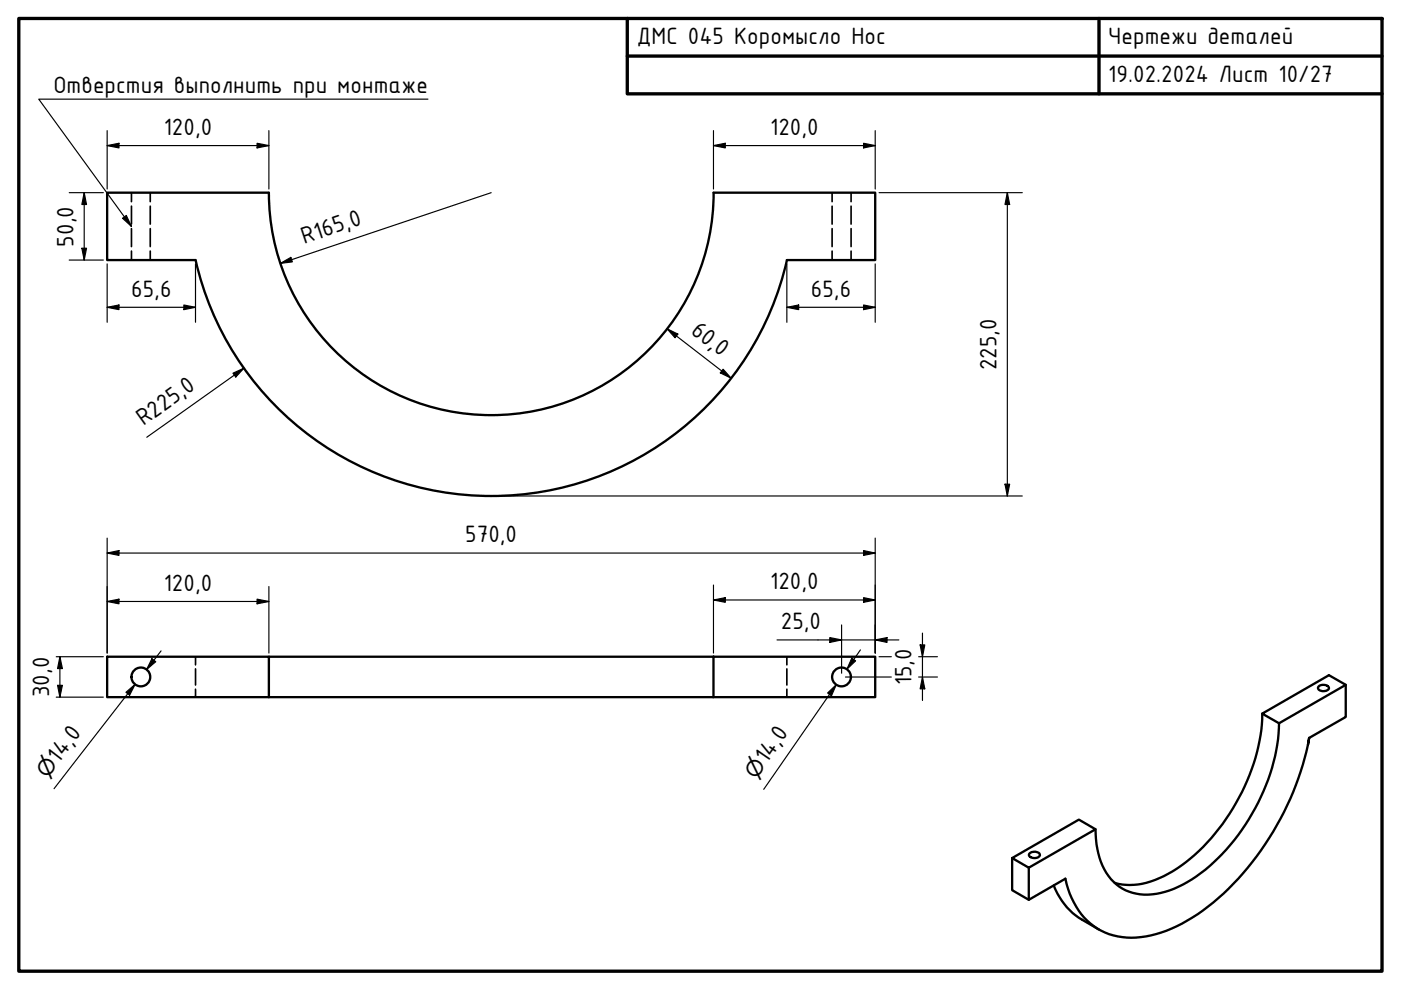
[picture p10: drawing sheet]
<svg xmlns="http://www.w3.org/2000/svg" width="297mm" height="210mm" viewBox="0 0 297 210" stroke-linecap="round" stroke-linejoin="round" font-family="sans-serif">
<!-- layer: Hidden (ISO) -->
<g fill="none" stroke="#000" stroke-width=".35">
<path d="M27.9 40.9v1.9M27.9 43.7v3.8M27.9 48.5v3.8M27.9 53.2v1.9M31.9 40.9v1.9M31.9 43.7v3.8M31.9 48.5v3.8M31.9 53.2v1.9M176.4 40.9v1.9M176.4 43.7v3.8M176.4 48.5v3.8M176.4 53.2v1.9"/>
<path d="M180.4 40.9v1.9M180.4 43.7v3.8M180.4 48.5v3.8M180.4 53.2v1.9M41.5 139.2v1.8M166.8 139.2v1.8M41.5 141.8v3.4M41.5 146.1v1.7M166.8 141.8v3.4M166.8 146.1v1.7"/>
</g>
<!-- layer: Visible (ISO) -->
<g fill="none" stroke="#000" stroke-width=".49">
<path d="M41.5 55.2a64.3 64.3 0 0 0 62.7 50 64.3 64.3 0 0 0 62.6-50M151.3 40.9h34.3v14.2h-18.8M151.3 40.9a47.1 47.1 0 0 1-47.2 47.1 47.1 47.1 0 0 1-47.1-47.1h-34.3v14.2h18.8M22.7 139.2h34.3v8.6h-34.3zM57 139.2h94.3M151.3 139.2h34.3v8.6h-34.3zM57 147.8h94.3M267.6 151.3a40.7 40.7 0 0 1-7.6 22.3 34.6 34.6 0 0 1-15.1 13 13.3 13.3 0 0 1-8.6 .6M271.2 153.4l-3.6-2.1 14.2-8.1 3.5 2v6.8l-7.7 4.5M271.2 153.4a43.1 43.1 0 0 1-11.2 26.7 29.3 29.3 0 0 1-13 9 10.7 10.7 0 0 1-11.5-2.7 16.1 16.1 0 0 1-3.2-10.6M277.3 157.9l.3-1.4a60.8 60.8 0 0 1-22.5 36.5 28.2 28.2 0 0 1-14.2 5.8 13.3 13.3 0 0 1-13.7-8.4l-.8-1.9-.5-2.2-7.8 4.5-3.5-2.1v-6.8M279.6 145.6a1.51 1.51 0 0 1 2.2 .2 1.31 1.31 0 0 1-2.1 .5l-.3-.5z"/>
<path d="M285.3 145.2l-14.1 8.2M214.6 181.9l14.1-8.1 3.6 2-14.2 8.2zM218.1 184v6.8M218.2 181a1.4 1.4 0 0 1 2.3 .3 1.39 1.39 0 0 1-2.3 0zM223.4 187.7a14.5 14.5 0 0 0 6 7.3l3.6 2.1"/>
<circle cx="29.9" cy="143.5" r="1.99"/>
<circle cx="178.4" cy="143.5" r="1.99"/>
</g>
<!-- layer: Border (ISO) -->
<path d="M4 3.9h289v202h-289zM133 3.9v16h160M133 11.9h160M233 3.9v16" fill="none" stroke="#000" stroke-width=".71"/>
<!-- layer: Dimension (ISO) -->
<g fill="none" stroke="#000" stroke-width=".25">
<path d="M22.7 30.9l2.5-.5v1zM22.7 30.9h34.3M22.7 27.7v12.4M54.5 30.4l2.5 .5-2.5 .5zM57 27.7v12.4M151.3 30.9l2.5-.5v1zM151.3 30.9h34.3M151.3 27.7v12.4M183.1 30.4l2.5 .5-2.5 .5zM185.6 27.7v12.4M14.7 40.9h7.2M14.7 55.1h7.2"/>
<path d="M17.4 52.6h.9l-.4 2.5zM17.9 40.9l.4 2.5h-.9zM17.9 40.9v14.2M22.7 56v12.3M41.5 56v12.3M59.4 55.8l2.3-1.2 .3 .9zM104.1 40.9l-44.7 14.9M166.8 56v12.3M185.6 56v12.3M186.4 40.9h30.3M213.6 40.9l.5 2.5h-1zM213.6 40.9v64.3"/>
<path d="M22.7 65.2l2.5-.5v1zM22.7 65.2h18.8M39 64.7l2.5 .5-2.5 .5zM49.4 79.1l2.3-1-1.7 1.8zM51.7 78.1l-20.6 14.6M141.4 69.7l2.3 1.1-.6 .8zM141.4 69.7l13.6 10.5M153.3 78.3l1.7 1.9-2.3-1.1zM166.8 65.2l2.5-.5v1zM166.8 65.2h18.8M183.1 64.7l2.5 .5-2.5 .5zM22.7 117.3l2.5-.6v1.1z"/>
<path d="M22.7 114.1v24.4M22.7 117.3h162.9M105 105.2h111.7M183.1 116.7l2.5 .6-2.5 .5zM185.6 114.1v24.4M213.1 102.7h1l-.5 2.5zM11.9 139.2h10M12.7 139.2l.5 2.5h-1zM12.7 139.2v8.6M22.7 127.5l2.5-.5v1zM22.7 127.5h34.3M32.2 139.7l.8 .6-1.9 1.7z"/>
<path d="M34.1 138l-3 4M54.5 127l2.5 .5-2.5 .5zM57 124.4v14.1M151.3 127.2l2.5-.5v1zM151.3 124v14.5M151.3 127.2h34.3M164.7 135.7h25.9M175.9 135.2l2.5 .5-2.5 .5zM178.4 132.5v10.2M180.6 139.6l.8 .5-1.8 1.8zM182.4 137.8l-2.8 4.1M183.1 126.7l2.5 .5-2.5 .5z"/>
<path d="M185.6 135.7l2.5-.5v1zM186.4 139.2h2.6M194.8 139.2h4M195.1 136.7h1l-.5 2.5zM195.6 134.2v14.3M11.9 147.8h10M12.2 145.3h1l-.5 2.5zM26.7 146.8l1.9-1.7-1.1 2.3zM28.6 145.1l-17.1 22.1M175.5 146.9l1.8-1.7-1 2.3zM177.3 145.2l-15.4 22.2M179.2 143.5h9.8"/>
<path d="M194.8 143.5h4M195.6 143.5l.5 2.6h-1z"/>
</g>
<g fill="#000">
<path d="M22.7 30.9l2.5-.5v1zM54.5 30.4l2.5 .5-2.5 .5zM151.3 30.9l2.5-.5v1zM183.1 30.4l2.5 .5-2.5 .5zM17.4 52.6h.9l-.4 2.5zM17.9 40.9l.4 2.5h-.9zM59.4 55.8l2.3-1.2 .3 .9zM213.6 40.9l.5 2.5h-1zM22.7 65.2l2.5-.5v1zM39 64.7l2.5 .5-2.5 .5zM49.4 79.1l2.3-1-1.7 1.8zM141.4 69.7l2.3 1.1-.6 .8z"/>
<path d="M153.3 78.3l1.7 1.9-2.3-1.1zM166.8 65.2l2.5-.5v1zM183.1 64.7l2.5 .5-2.5 .5zM22.7 117.3l2.5-.6v1.1zM183.1 116.7l2.5 .6-2.5 .5zM213.1 102.7h1l-.5 2.5zM22.7 127.5l2.5-.5v1zM32.2 139.7l.8 .6-1.9 1.7zM54.5 127l2.5 .5-2.5 .5zM151.3 127.2l2.5-.5v1zM175.9 135.2l2.5 .5-2.5 .5zM180.6 139.6l.8 .5-1.8 1.8z"/>
<path d="M183.1 126.7l2.5 .5-2.5 .5zM185.6 135.7l2.5-.5v1zM195.1 136.7h1l-.5 2.5zM12.2 145.3h1l-.5 2.5zM12.7 139.2l.5 2.5h-1zM26.7 146.8l1.9-1.7-1.1 2.3zM175.5 146.9l1.8-1.7-1 2.3zM195.6 143.5l.5 2.6h-1z"/>
</g>
<!-- layer: Symbol (ISO) -->
<path d="M90.7 21h-82.5l19.7 27M26 46.3l.8-.6 1.1 2.3z" fill="none" stroke="#000" stroke-width=".25"/>
<path d="M26 46.3l.8-.6 1.1 2.3z" fill="#000"/>
<g font-size="5.4">
<text x="135" y="9.3">ДМС 045 Коромысло Нос</text>
<text x="235" y="9.4">Чертежи деталей</text>
<text x="235" y="17.4">19.02.2024 Лист 10/27</text>
<text x="11.3" y="19.8">Отверстия выполнить при монтаже</text>
<text x="34.7" y="28.6">120,0</text>
<text x="163.3" y="28.6">120,0</text>
<text x="15.6" y="52.3" transform="rotate(-90 15.6 52.3)">50,0</text>
<text x="64.5" y="51.7" transform="rotate(-19 64.5 51.7)">R165,0</text>
<text x="27.8" y="62.9">65,6</text>
<text x="171.9" y="62.9">65,6</text>
<text x="146.2" y="70.5" transform="rotate(38 146.2 70.5)">60,0</text>
<text x="211.3" y="78.5" transform="rotate(-90 211.3 78.5)">225,0</text>
<text x="30.4" y="90.4" transform="rotate(-35 30.4 90.4)">R225,0</text>
<text x="98.6" y="114.9">570,0</text>
<text x="34.7" y="125.2">120,0</text>
<text x="163.3" y="124.9">120,0</text>
<text x="165.6" y="133.4">25,0</text>
<text x="10.4" y="147.8" transform="rotate(-90 10.4 147.8)">30,0</text>
<text x="193.3" y="145.3" transform="rotate(-90 193.3 145.3)">15,0</text>
<text x="12.4" y="162" transform="rotate(-52 12.4 162)">14,0</text>
<text x="162.6" y="162.1" transform="rotate(-55 162.6 162.1)">14,0</text>
</g>
<g font-size="4.6">
<text x="10" y="165.1" transform="rotate(-52 10 165.1)">⌀</text>
<text x="160.3" y="165.3" transform="rotate(-55 160.3 165.3)">⌀</text>
</g>
</svg>
